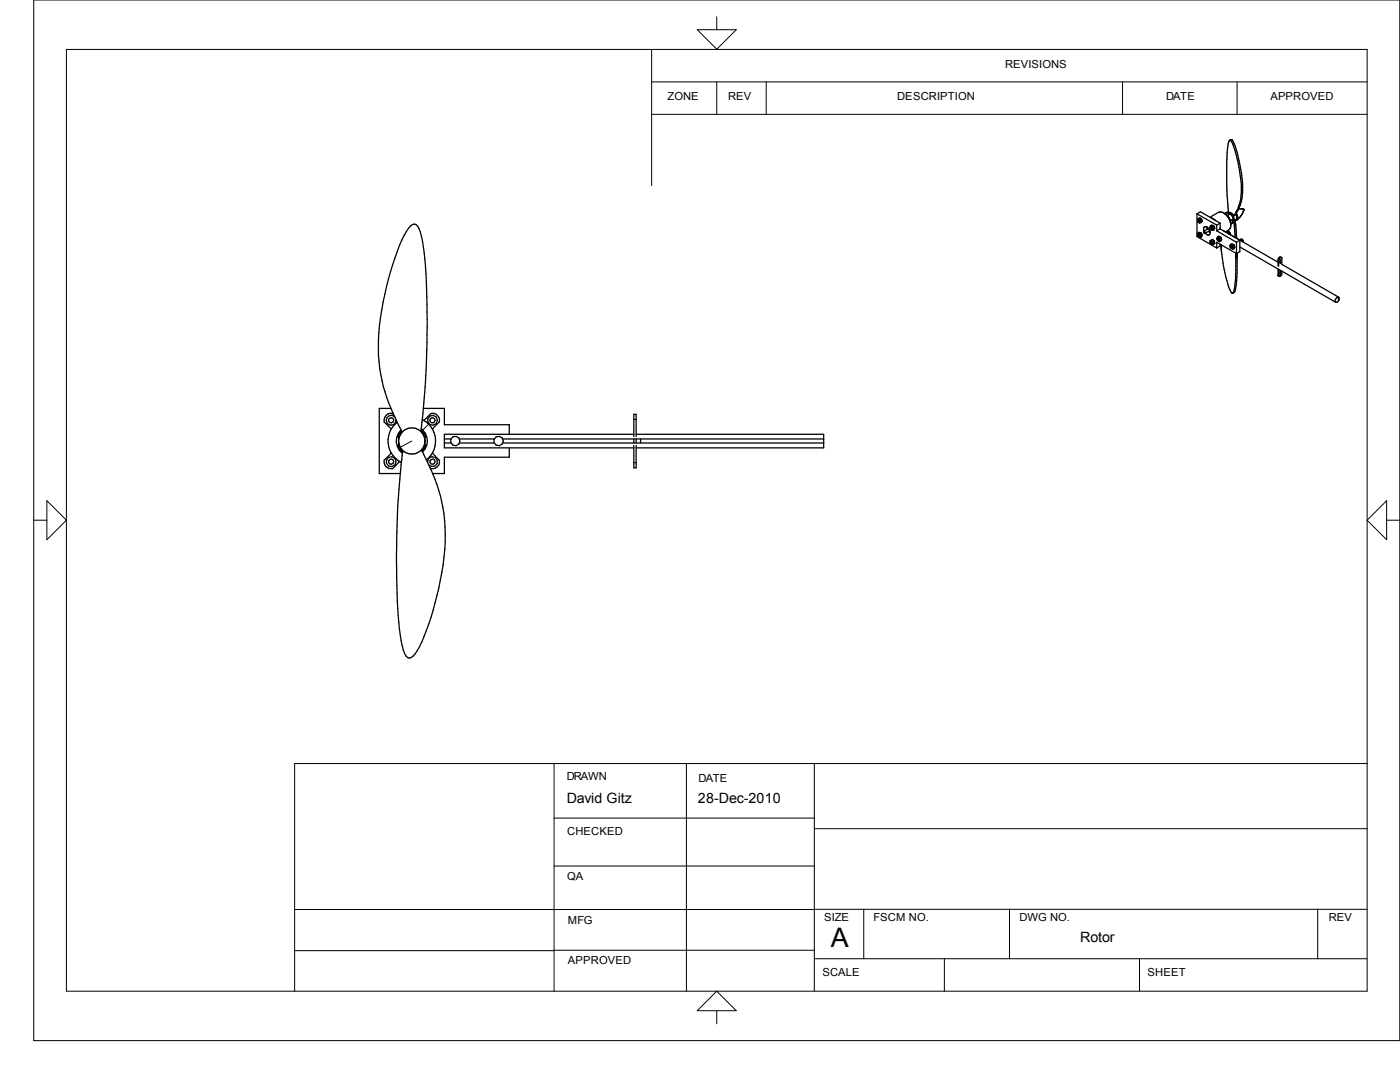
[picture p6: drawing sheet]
<svg xmlns="http://www.w3.org/2000/svg" width="279mm" height="216mm" viewBox="0 0 279 216" stroke-linecap="round" stroke-linejoin="round" font-family="sans-serif">
<g fill="none" stroke="#000" stroke-width=".2">
<path d="M6.7 0h272.7v207.6h-272.7zM13.3 9.9h259.5v187.9h-259.5zM130 16.3h142.8M130 9.9v27.1M139.1 5.9h7.8l-3.9 3.9zM143 3.3v2.6M143 16.3v6.5M152.9 16.3v6.5M224 16.3v6.5M246.9 16.3v6.5M130 22.8h142.8M255.1 54.9h.1"/>
<path d="M255.1 51.9h.1M9.4 99.9l3.9 3.9-3.9 3.9zM82.2 88l-2.3 1.2M85.6 84.6l-1.2 1.2M126.5 92.3h.5M126.5 83.7h.5M276.7 99.9v7.8l-3.9-3.9zM6.7 103.8h2.7M276.7 103.8h2.7M110.6 152.4v45.4M137 152.4v45.4M162.5 152.4v45.4"/>
<path d="M272.8 152.4h-214v45.4M110.6 172.8h51.9M110.6 163.2h51.9M162.5 165.4h110.3M58.8 189.7h51.8M110.6 189.6h51.9M162.5 191.3h110.3M172.4 181.4v9.9M188.5 191.3v6.5M201.5 181.4v9.9M227.4 191.3v6.5M263 181.4v9.9"/>
<path d="M272.8 181.4l-214 .1M139.1 201.7l3.9-3.9 3.9 3.9zM143 201.7v2.6"/>
</g>
<g fill="none" stroke="#000" stroke-width=".25">
<path d="M245.4 28l-.4 1.3-.2 3 .1 5.9 .3 4.1M245.4 28l.3 .1a24.5 24.5 0 0 1 1.9 11.7l-.5 1.7-.8 1.6M245.4 28l.3-.1h.2a8.9 8.9 0 0 1 1.2 3.6 19.5 19.5 0 0 1 .6 8.8l-.6 1.6-.5 .8M238.9 42.7v4.5l3.9 2.3M238.9 42.7l.7-.5 3.9 2.3M238.9 42.7l3.9 2.2M239.1 43.9l.3 .1v.2l-.1 .1M239.1 43.9l.2 .4M239.1 46.9l.3-.1v.3l-.1 .1M239.1 46.9v.2l.2 .1M239.1 46.9h.1l.1 .3M239.1 43.9v.3l.2 .1"/>
<path d="M239.1 46.5l-.2 .4 .2 .1M239.1 46.5l.3 .1M239.1 47.2l.5 .2M239.2 43.6l.4 .3M239.2 43.6l-.3 .1 .2 .5 .3 .3 .3-.1M239.2 43.6l.2-.2 .4 .4M239.4 46.6l.3 .4M239.6 43.9l.1 .5M239.6 43.6l.1 .1M239.6 46.4l.3 .5M239.6 46.4l-.2 .2M239.6 46.4h-.3l-.2 .1"/>
<path d="M239.7 46.6l.2 .2M239.7 47l-.1 .4M239.8 43.8l.1 .4-.2 .2M239.8 43.8l-.2 .1M239.9 43.9v.2M239.9 46.8h.1M239.9 46.9l-.1 .4-.2 .1M239.9 46.9l-.2 .1M240.2 46.1l.2 .1 .1 .4M240.2 46.1v.3l.2 .2M240.3 46.1a.66 .66 0 0 1 .2-.9 1.13 1.13 0 0 1 .8 1.7h-.3l-.5-.4M240.4 46.6h.1"/>
<path d="M240.9 45.3l.1 .4M241 45.4v.1M241 45.5l.1 .2M241.2 45.6l-1 .5M241.2 46.1l.3 .3M241.3 46.1l.2 .1M241.4 46l-.9 .6M241.6 45l.3 .1M241.6 45l-.2 .4 .2 .2M241.6 48.3h.3v.3h-.1M241.6 48.6l.3 .3 .3-.2M241.6 48.3h.1l.1 .3"/>
<path d="M241.6 48.3v.3M241.6 45.7l.5 .3M241.6 45.4l.2 .2-.1 .2-.1-.4 .2-.1 .1 .2v.2l-.1 .1M241.6 48.6h.2M241.6 43.5l1.1 .5M241.7 47.9l.4 .4M241.7 47.9l-.3 .2 .2 .5M241.7 47.9l.3-.1 .3 .3M241.9 45.1l.3 .5M242.1 48.3l.1 .4M242.1 47.9l.2 .1M242.1 45l.3 .5"/>
<path d="M242.1 45l-.2 .1M242.1 45l-.3-.1-.2 .1M242.2 45.6l-.1 .4M242.2 45.1l.2 .3M242.2 45.1h.1M242.3 48.1l-.2 .2M242.3 48.1l.1 .5-.2 .1M242.4 48.2v.2M242.4 48.3h.1M242.4 45.5l-.2 .1M242.4 45.5l-.1 .3-.2 .2M242.8 44.9v1.2"/>
<path d="M242.8 49.5v-1.2l4 2.3M242.8 46.1l4 2.2M242.9 47.7l.3 .3M243 47.6a.24 .24 0 0 1 .2 0 .24 .24 0 0 1 .1 .3l-.1 .1M243 47.6l-.1 .1M243 47.6l.1 .1M243 47.2l-.2 .3 .2 .5 .4 .2M243 47.2l.4 .3M243 47.2l.2-.1 .4 .2M243 47.6l.2 .2v.2M243.4 47.5l.1 .5M243.5 44.5v1.2"/>
<path d="M243.5 48.7v.4l-.7 .4M243.5 45.7l-.7 .4M243.5 44.5l-.7 .4M243.5 45.6v.1M243.5 45.7l3.9 2.2M243.5 48l-.1 .2M243.6 47.3l.2 .5M243.6 47.3l-.2 .2M243.7 47.4l.1 .3M243.7 48.9a27.7 27.7 0 0 0 1 6.6l.2 .5a5.6 5.6 0 0 0 1 2.5h.1M243.8 47.8l-.3 .2M243.8 47.8l-.4 .4"/>
<path d="M244.2 46.1l10.9 6.2M244.2 42.5l-.6-.2h-.3l-1.8 1M244.2 42.5a2.3 2.3 0 0 1 1.1 3.3l-.7 .5M244.2 42.5l.9 .8 .5 1.4 .5-.4M244.8 46.3a.46 .46 0 0 1 .6 0 .46 .46 0 0 1 .1 .5M244.8 46.3v.1M244.8 46.3l.3 .1M244.9 46.3v.1M244.9 46.3l.2 .2M245 43l.5-.3 .4 .4 .2 .6-.5 .3M245 42.4l.1 .1M245 42.4l-.6 .2"/>
<path d="M245 42.4l-.5 .3M245 46.4h-.2M245.1 42.5l.4 .2M245.1 42.5l.2 .3M245.1 46.4l.2 .3M245.1 46.5h.1M245.2 46.6l.1 .1M245.2 46.4v.1M245.2 42.3a1.53 1.53 0 0 1 1.1 1.7M245.2 42.3l-.2 .1M245.2 46.5v.2M245.2 46.6h.1"/>
<path d="M245.4 42.4l.5 .2 .4 .5M245.6 49.1l-.1 .2 .3 .2M245.6 49.1h.2l.1 .1 .1 .2-.2 .1M245.6 49.1l.1 .1 .1 .3M245.6 48.8l.3-.2 .4 .3M245.6 48.8l-.2 .2 .2 .5 .4 .2M245.6 48.8l.4 .2M245.9 43.8l.1 .4M246 49l.2 .5M246 44.2l.1 .1M246.1 43.7l-.1 .5M246.1 44.3l-.5 .3"/>
<path d="M246.2 49.5l-.2 .2M246.3 44.1l.2 3.3M246.3 48.9l-.3 .1M246.3 48.9l.1 .4M246.3 44l-.2 .3M246.3 48.9l.1 .3M246.4 49.3l-.4 .4M246.4 49.3l-.2 .2M246.5 43.9l.3 3.7M246.5 43.9l-.2 .1M246.6 50.5v4.2a8.7 8.7 0 0 1-.6 3.8M246.6 42.7l-.3 .4"/>
<path d="M246.6 42.7a.7 .7 0 0 1-.1 1.2M246.7 42.5l.3 .8-.2 .6M246.8 48.3v2.3M246.8 43.9h.1M246.9 50.5v4a8.9 8.9 0 0 1-.6 3.8l-.3 .2M247.2 41.7l1.1 .1M247.4 47.9l.3 .1M247.4 49.3l7.7 4.4v1.2l.2 .3M247.4 47.8h.5l.3 .5M247.4 47.8h.2M247.4 47.8v2.4l-.6 .4M247.4 47.9l-.6 .4"/>
<path d="M247.5 47.8l-.1 .1M247.6 47.8l.3 .3M247.8 48v.1M247.9 48.1v.1M248.2 41.7v.1M248.3 41.8l-.8 1.5-.8 .7h-.2M248.3 41.8l-.1 .1M255.2 53.8v1.3M255.2 53.8l11.4 6.5M255.2 55.1h.1M255.3 55.1v.1M255.5 54.1h.1"/>
<path d="M255.5 54.7h.1M255.5 54.4h.1M255.5 51.9h.1M255.5 52.2h.1M255.5 52.5h.1M255.5 54.6v.1M255.6 51.8l-.1 .1M255.6 54.3l-.1 .1M255.6 51.8v.1M255.6 54.3v.1M255.6 54.4h-.1M255.6 51.3l.1 .1"/>
<path d="M255.6 51.4l-.4 .5v1.2M255.7 51.4l-.2-.1-.4 .3v1.4M255.7 51.4l.1 1.4M255.8 54.1l-.1 .8-.4 .3M255.8 52.7l11.4 6.6M267.1 59.6l.2 .1M267.2 59.3l-.1 .5 .2-.1M267.2 59.3a.68 .68 0 0 0-.6 1M267.2 59.4h.1M267.3 59.7a.75 .75 0 0 1-.7 .6M78 81.5h-2.3v13h4.2M78.1 90.4l-1.4 1.4a1.42 1.42 0 0 0 1.7 1.7l1.4-1.4"/>
<path d="M78.5 82.7a1.29 1.29 0 0 0-1.4 .1 1.29 1.29 0 0 0-.4 1.4l1.4 1.4M78.8 83.2a.98 .98 0 0 0-1.6 .2 .98 .98 0 0 0 .7 1.4 .98 .98 0 0 0 1.1-1.1M79.3 84.2a4.8 4.8 0 0 0 .8 8.1M79.7 88.8l.3 .7M79.7 88.8l-.3 .1 .1 .2 .3 .5 .5 .6M79.7 87.2l-.2 .8 .2 .8M80 89.5l.3 .4M80 85.8a3.1 3.1 0 0 0 .3 4.7M80 89.5a2.7 2.7 0 0 0 4.1 .3M80.1 89.5l.2 .5M80.1 86l-.6 .9-.1 .3h.3M80.2 86.1l-.1 .3"/>
<path d="M80.2 86.2a2.63 2.63 0 0 0-.3 3.1M80.3 86.2a2.63 2.63 0 0 1 4.4 1M80.3 86.2l-.6 1M80.3 89.9v.3M84 86.1a172.5 172.5 0 0 0 1.2-25.4l-.1-4.6a40 40 0 0 0-1.4-10.4l-.6-.9a1.18 1.18 0 0 0-1.6 .8l-.4 .6a51.4 51.4 0 0 0-4.6 14.1 34 34 0 0 0 1.9 22.1l1.9 3.8M84 86.1a2.61 2.61 0 0 1 .1 3.7M84 85.9l.3 .5M84 85.8l.5 .3 .4 .8 .1 .3h-.3M84.1 85.6a3 3 0 0 1 .2 4.6M84.1 89.8a34.5 34.5 0 0 1 4.8 18.3 56.7 56.7 0 0 1-5.6 21.7 2.51 2.51 0 0 1-1.6 1.5 1.9 1.9 0 0 1-1.2-1.6l-.2-.9a78 78 0 0 1-1.2-16.6v-1.5a174 174 0 0 1 1.2-19.9v-.6M84.3 83.7a4.8 4.8 0 0 1 .8 8M84.3 89.5l-.1 .4"/>
<path d="M84.5 81.5h4.2v3.3h12.9v1.9M84.6 83.9l1.4-1.4a1.41 1.41 0 0 1 1.7 1.7l-1.4 1.4M84.7 88.8l.3 .1-.8 1.1M84.7 87.2v1.6M84.7 88.8l-.6 1M85.3 92.2l.3-.7 .4-.3 .9 .1 .3 .5v.7l-.4 .5-.6 .1-.6-.3M86.3 90.4l1.4 1.4a1.31 1.31 0 0 1-.4 1.4 1.31 1.31 0 0 1-1.4 .1M88.7 88.4h1.3M88.7 87.6h1.3M91.7 88.4h6.9M91.7 87.6h6.9M100.3 88.4h64.1"/>
<path d="M100.3 87.6h64.1M101.6 89.4v1.8h-12.9v3.3h-2.4M126.5 86.7h-37.8v2.7h37.8M126.5 87.1v-4.4h.5v4.4M126.5 88.9v4.4h.5v-4.4M126.5 87.6v.8M127 86.7h37.4v2.7h-37.4M127 87.6v.8M127.8 87.6v.8"/>
<circle cx="78" cy="92.1" r=".52"/>
<circle cx="78" cy="83.9" r=".52"/>
<circle cx="78.1" cy="92.1" r=".99"/>
<circle cx="86.3" cy="92.1" r=".52"/>
<circle cx="86.3" cy="83.9" r=".52"/>
<circle cx="86.3" cy="83.9" r=".99"/>
<circle cx="90.9" cy="88" r=".95"/>
<circle cx="99.5" cy="88" r=".95"/>
</g>
<text font-size="5.4" x="165.8" y="189">A</text>
<g font-size="2.8">
<text x="113.1" y="160.3">David Gitz</text>
<text x="139.3" y="160.2">28-Dec-2010</text>
<text x="215.6" y="187.9">Rotor</text>
</g>
<g font-size="2.2">
<text x="200.6" y="13.6">REVISIONS</text>
<text x="133.2" y="19.9">ZONE</text>
<text x="145.3" y="19.9">REV</text>
<text x="179.1" y="19.9">DESCRIPTION</text>
<text x="232.7" y="19.9">DATE</text>
<text x="253.5" y="19.9">APPROVED</text>
<text x="113.1" y="155.7">DRAWN</text>
<text x="139.4" y="156">DATE</text>
<text x="113.2" y="166.6">CHECKED</text>
<text x="113.2" y="175.7">QA</text>
<text x="113.3" y="184.4">MFG</text>
<text x="164.5" y="183.8">SIZE</text>
<text x="174.3" y="183.8">FSCM NO.</text>
<text x="203.5" y="183.8">DWG NO.</text>
<text x="265.2" y="183.8">REV</text>
<text x="113.3" y="192.4">APPROVED</text>
<text x="164.1" y="194.8">SCALE</text>
<text x="229" y="194.8">SHEET</text>
</g>
</svg>
